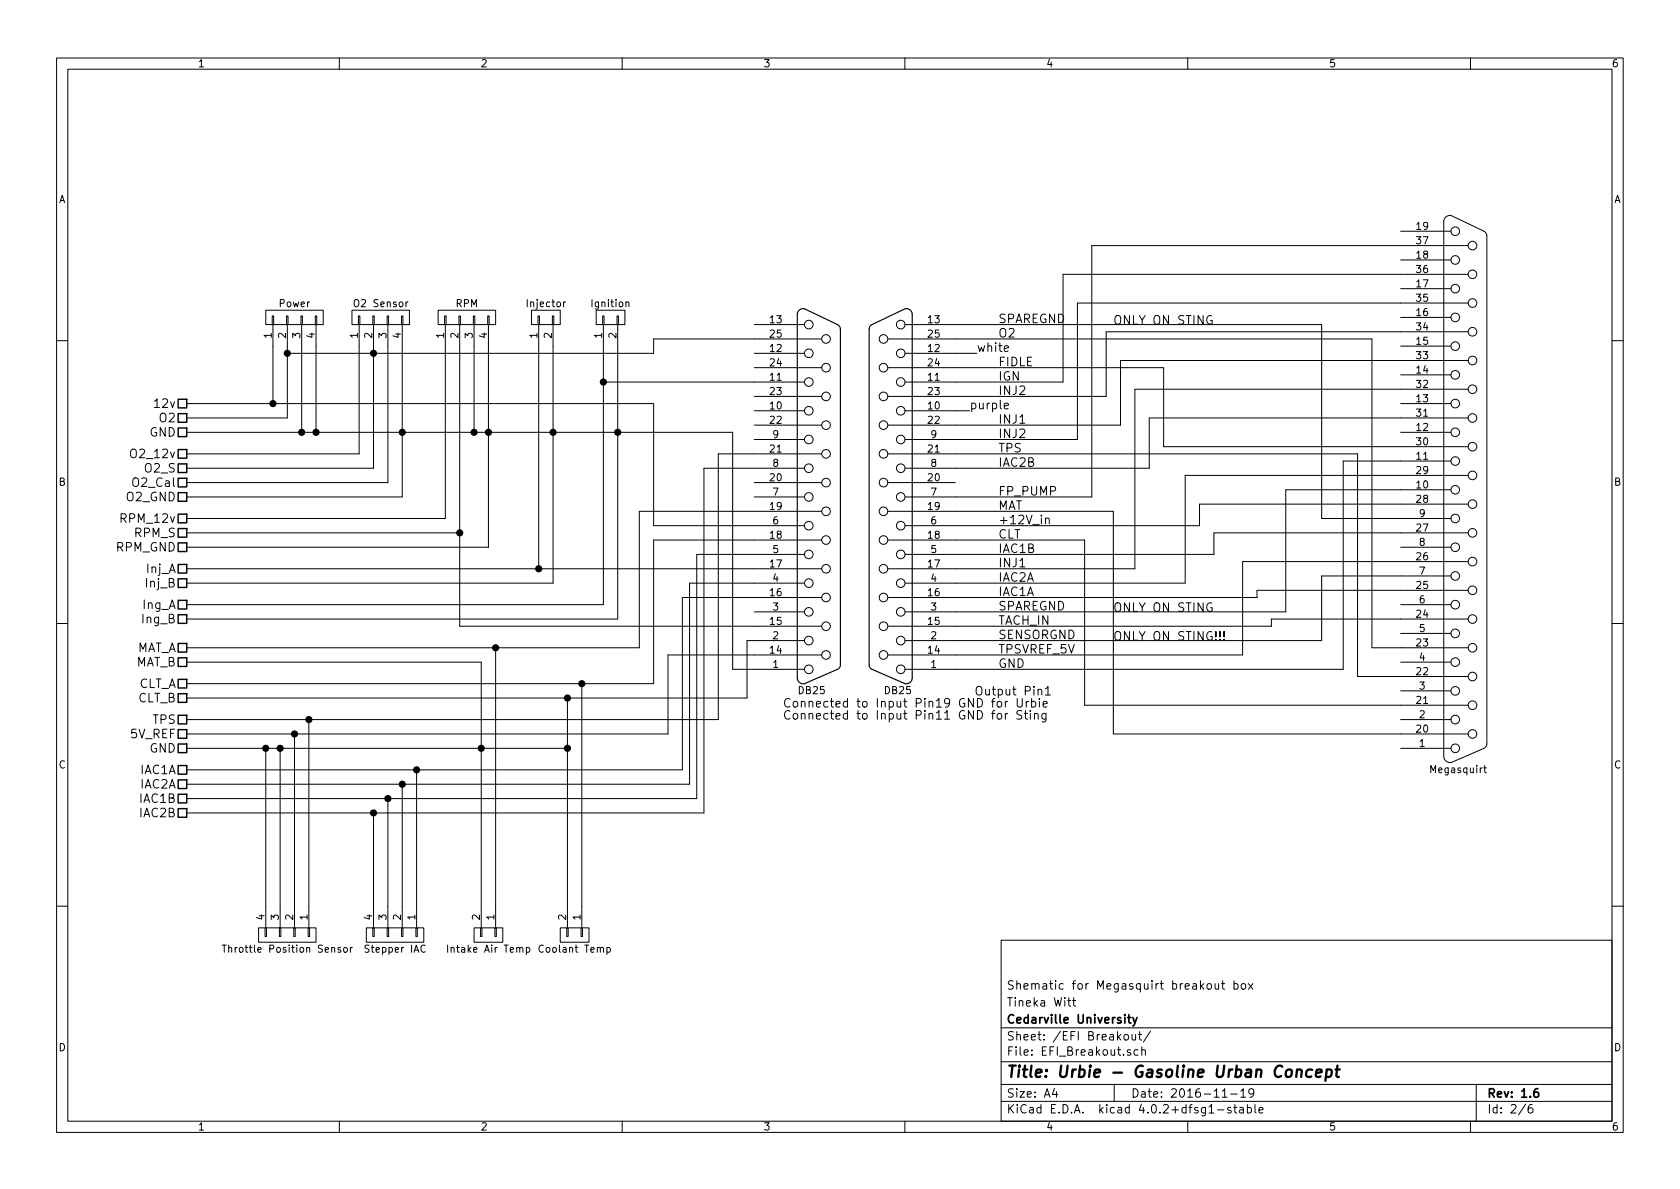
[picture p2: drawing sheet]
EESchema Schematic File Version 2
LIBS:UrbieSchematics-rescue
LIBS:power
LIBS:device
LIBS:transistors
LIBS:conn
LIBS:linear
LIBS:regul
LIBS:74xx
LIBS:cmos4000
LIBS:adc-dac
LIBS:memory
LIBS:xilinx
LIBS:microcontrollers
LIBS:dsp
LIBS:microchip
LIBS:analog_switches
LIBS:motorola
LIBS:texas
LIBS:intel
LIBS:audio
LIBS:interface
LIBS:digital-audio
LIBS:philips
LIBS:display
LIBS:cypress
LIBS:siliconi
LIBS:opto
LIBS:atmel
LIBS:contrib
LIBS:valves
LIBS:Supermileage
LIBS:UrbieSchematics-cache
EELAYER 25 0
EELAYER END
$Descr A4 11693 8268
encoding utf-8
Sheet 2 6
Title "Urbie - Gasoline Urban Concept"
Date "2016-11-19"
Rev "1.6"
Comp "Cedarville University"
Comment1 "Tineka Witt"
Comment2 "Shematic for Megasquirt breakout box"
Comment3 ""
Comment4 ""
$EndDescr
$Comp
L DB25 J?
U 1 1
P 5700 3450
F 0 "J?" H 5750 4800 50  0001 C CNN
F 1 "DB25" H 5650 2100 50  0000 C CNN
F 2 "Connect:DB25MC" H 5700 3450 50  0001 C CNN
F 3 "" H 5700 3450 50  0000 C CNN
	1    5700 3450
	1    0    0    -1  
$EndComp
Text HLabel 1300 2800 0    60   UnSpc ~ 0
12v
Text HLabel 1300 3000 0    60   UnSpc ~ 0
GND
Text HLabel 1300 2900 0    60   UnSpc ~ 0
O2
Text HLabel 1300 3950 0    60   UnSpc ~ 0
Inj_A
Text HLabel 1300 4050 0    60   UnSpc ~ 0
Inj_B
Text HLabel 1300 4200 0    60   UnSpc ~ 0
Ing_A
Text HLabel 1300 4300 0    60   UnSpc ~ 0
Ing_B
Text HLabel 1300 3600 0    60   UnSpc ~ 0
RPM_12v
Text HLabel 1300 3700 0    60   UnSpc ~ 0
RPM_S
Text HLabel 1300 3800 0    60   UnSpc ~ 0
RPM_GND
Text HLabel 1300 3150 0    60   UnSpc ~ 0
O2_12v
Text HLabel 1300 3250 0    60   UnSpc ~ 0
O2_S
$Comp
L CONN_01X04 P?
U 1 1
P 2650 2200
F 0 "P?" H 2650 2450 50  0001 C CNN
F 1 "O2 Sensor" V 2750 2200 50  0000 C CNN
F 2 "" H 2650 2200 50  0001 C CNN
F 3 "" H 2650 2200 50  0000 C CNN
	1    2650 2200
	0    -1   -1   0   
$EndComp
$Comp
L CONN_01X02 P?
U 1 1
P 3800 2200
F 0 "P?" H 3800 2350 50  0001 C CNN
F 1 "Injector" V 3900 2200 50  0000 C CNN
F 2 "" H 3800 2200 50  0001 C CNN
F 3 "" H 3800 2200 50  0000 C CNN
	1    3800 2200
	0    -1   -1   0   
$EndComp
$Comp
L CONN_01X02 P?
U 1 1
P 4250 2200
F 0 "P?" H 4250 2350 50  0001 C CNN
F 1 "Ignition" V 4350 2200 50  0000 C CNN
F 2 "" H 4250 2200 50  0001 C CNN
F 3 "" H 4250 2200 50  0000 C CNN
	1    4250 2200
	0    -1   -1   0   
$EndComp
$Comp
L CONN_01X04 P?
U 1 1
P 3250 2200
F 0 "P?" H 3250 2450 50  0001 C CNN
F 1 "RPM" V 3350 2200 50  0000 C CNN
F 2 "" H 3250 2200 50  0001 C CNN
F 3 "" H 3250 2200 50  0000 C CNN
	1    3250 2200
	0    -1   -1   0   
$EndComp
$Comp
L CONN_01X04 P?
U 1 1
P 2050 2200
F 0 "P?" H 2050 2450 50  0001 C CNN
F 1 "Power" V 2150 2200 50  0000 C CNN
F 2 "Supermileage:Molex-UltraFit-4p" H 2050 2200 50  0001 C CNN
F 3 "" H 2050 2200 50  0000 C CNN
	1    2050 2200
	0    -1   -1   0   
$EndComp
Text HLabel 1300 3350 0    60   UnSpc ~ 0
O2_Cal
Text HLabel 1300 3450 0    60   UnSpc ~ 0
O2_GND
$Comp
L DB25 J?
U 1 1
P 6200 3450
F 0 "J?" H 6250 4800 50  0001 C CNN
F 1 "DB25" H 6150 2100 50  0000 C CNN
F 2 "" H 6200 3450 50  0001 C CNN
F 3 "" H 6200 3450 50  0000 C CNN
	1    6200 3450
	-1   0    0    -1  
$EndComp
$Comp
L DB37 J?
U 1 1
P 10200 3400
F 0 "J?" H 10300 5300 50  0001 C CNN
F 1 "Megasquirt" H 10150 1450 50  0000 C CNN
F 2 "" H 10200 3400 50  0001 C CNN
F 3 "" H 10200 3400 50  0000 C CNN
	1    10200 3400
	1    0    0    -1  
$EndComp
Text Label 6950 4650 0    60   ~ 0
GND
Text Label 6950 4550 0    60   ~ 0
TPSVREF_5V
Text Label 6950 4350 0    60   ~ 0
TACH_IN
Text Label 6950 4150 0    60   ~ 0
IAC1A
Text Label 6950 3850 0    60   ~ 0
IAC1B
Text Label 6950 3650 0    60   ~ 0
+12V_in
Text Label 6950 3250 0    60   ~ 0
IAC2B
Text Label 6950 3450 0    60   ~ 0
FP_PUMP
Text Label 6950 3050 0    60   ~ 0
INJ2
Text Label 6950 2950 0    60   ~ 0
INJ1
Text Label 6950 4050 0    60   ~ 0
IAC2A
Text Label 6950 3950 0    60   ~ 0
INJ1
Text Label 6950 2750 0    60   ~ 0
INJ2
Text Label 6950 2650 0    60   ~ 0
IGN
Text Label 6950 2550 0    60   ~ 0
FIDLE
Text Label 6950 2350 0    60   ~ 0
O2
Text Label 6950 3150 0    60   ~ 0
TPS
Text Label 6950 3550 0    60   ~ 0
MAT
Text Label 6950 3750 0    60   ~ 0
CLT
Text Notes 5450 5000 0    60   ~ 0
                             Output Pin1\nConnected to Input Pin19 GND for Urbie\nConnected to Input Pin11 GND for Sting
Text Label 6950 4450 0    60   ~ 0
SENSORGND
Text Notes 7750 4450 0    60   ~ 0
ONLY ON STING!!!
Text Label 6950 2250 0    60   ~ 0
SPAREGND
Text Notes 7750 2250 0    60   ~ 0
ONLY ON STING
Text Label 6950 4250 0    60   ~ 0
SPAREGND
Text Notes 7750 4250 0    60   ~ 0
ONLY ON STING
Text Label 6800 2450 0    60   ~ 0
white
Text Label 6750 2850 0    60   ~ 0
purple
Text HLabel 1300 4500 0    60   UnSpc ~ 0
MAT_A
Text HLabel 1300 4600 0    60   UnSpc ~ 0
MAT_B
Text HLabel 1300 4750 0    60   UnSpc ~ 0
CLT_A
Text HLabel 1300 4850 0    60   UnSpc ~ 0
CLT_B
$Comp
L CONN_01X04 P?
U 1 1
P 2000 6500
F 0 "P?" H 2000 6750 50  0001 C CNN
F 1 "Throttle Position Sensor" V 2100 6500 50  0000 C CNN
F 2 "" H 2000 6500 50  0001 C CNN
F 3 "" H 2000 6500 50  0000 C CNN
	1    2000 6500
	0    1    1    0   
$EndComp
Text HLabel 1300 5000 0    60   UnSpc ~ 0
TPS
Text HLabel 1300 5100 0    60   UnSpc ~ 0
5V_REF
Text HLabel 1300 5200 0    60   UnSpc ~ 0
GND
$Comp
L CONN_01X04 P?
U 1 1
P 2750 6500
F 0 "P?" H 2750 6750 50  0001 C CNN
F 1 "Stepper IAC" V 2850 6500 50  0000 C CNN
F 2 "" H 2750 6500 50  0001 C CNN
F 3 "" H 2750 6500 50  0000 C CNN
	1    2750 6500
	0    1    1    0   
$EndComp
Text HLabel 1300 5350 0    60   UnSpc ~ 0
IAC1A
Text HLabel 1300 5450 0    60   UnSpc ~ 0
IAC2A
Text HLabel 1300 5550 0    60   UnSpc ~ 0
IAC1B
Text HLabel 1300 5650 0    60   UnSpc ~ 0
IAC2B
Wire Wire Line
	1300 3000 5100 3000
Connection ~ 2100 3000
Connection ~ 2200 3000
Wire Wire Line
	2200 3000 2200 2400
Wire Wire Line
	2100 3000 2100 2400
Wire Wire Line
	1300 3150 2500 3150
Wire Wire Line
	3400 3800 1300 3800
Wire Wire Line
	4300 4300 1300 4300
Wire Wire Line
	3850 4050 1300 4050
Wire Wire Line
	1300 2800 4550 2800
Wire Wire Line
	1300 3600 3100 3600
Wire Wire Line
	1900 2800 1900 2400
Wire Wire Line
	2000 2400 2000 2900
Wire Wire Line
	2500 3150 2500 2400
Wire Wire Line
	2600 3250 1300 3250
Wire Wire Line
	2600 2400 2600 3250
Wire Wire Line
	2700 3350 1300 3350
Wire Wire Line
	2700 2400 2700 3350
Wire Wire Line
	2800 2400 2800 3450
Wire Wire Line
	2800 3450 1300 3450
Wire Wire Line
	3400 2400 3400 3800
Wire Wire Line
	3300 3000 3300 2400
Wire Wire Line
	3100 3600 3100 2400
Wire Wire Line
	1300 3700 3200 3700
Wire Wire Line
	3200 2400 3200 4350
Wire Wire Line
	1300 3950 5250 3950
Wire Wire Line
	3750 2400 3750 3950
Wire Wire Line
	3850 2400 3850 4050
Wire Wire Line
	4200 4200 1300 4200
Wire Wire Line
	4200 2400 4200 4200
Wire Wire Line
	4300 2400 4300 4300
Wire Wire Line
	2000 2900 1300 2900
Connection ~ 3200 3700
Wire Wire Line
	6650 3450 7600 3450
Wire Wire Line
	7500 2100 9750 2100
Wire Wire Line
	9750 1700 7600 1700
Wire Wire Line
	7600 1700 7600 3450
Wire Wire Line
	6650 4650 9350 4650
Wire Wire Line
	7400 2650 6650 2650
Wire Wire Line
	7400 2650 7400 1900
Wire Wire Line
	7400 1900 9750 1900
Wire Wire Line
	6650 3050 7500 3050
Wire Wire Line
	7500 3050 7500 2100
Wire Wire Line
	9750 2300 7700 2300
Wire Wire Line
	7700 2300 7700 2750
Wire Wire Line
	7700 2750 6650 2750
Wire Wire Line
	6650 2950 7800 2950
Wire Wire Line
	7800 2950 7800 2500
Wire Wire Line
	7800 2500 9750 2500
Wire Wire Line
	6650 3950 7900 3950
Wire Wire Line
	7900 3950 7900 2700
Wire Wire Line
	7900 2700 9750 2700
Wire Wire Line
	6650 3250 8000 3250
Wire Wire Line
	8000 3250 8000 2900
Wire Wire Line
	8000 2900 9750 2900
Wire Wire Line
	6650 2550 8100 2550
Wire Wire Line
	8100 2550 8100 3100
Wire Wire Line
	8100 3100 9750 3100
Wire Wire Line
	6650 4050 8250 4050
Wire Wire Line
	8250 4050 8250 3300
Wire Wire Line
	8250 3300 9750 3300
Wire Wire Line
	6650 3650 8350 3650
Wire Wire Line
	8350 3650 8350 3500
Wire Wire Line
	8350 3500 9750 3500
Wire Wire Line
	6650 3850 8450 3850
Wire Wire Line
	8450 3850 8450 3700
Wire Wire Line
	8450 3700 9750 3700
Wire Wire Line
	6650 4550 8650 4550
Wire Wire Line
	8650 4550 8650 3900
Wire Wire Line
	8650 3900 9750 3900
Wire Wire Line
	6650 4150 8750 4150
Wire Wire Line
	8750 4150 8750 4100
Wire Wire Line
	8750 4100 9750 4100
Wire Wire Line
	6650 4350 8850 4350
Wire Wire Line
	8850 4350 8850 4300
Wire Wire Line
	8850 4300 9750 4300
Wire Wire Line
	6650 2350 9550 2350
Wire Wire Line
	9550 2350 9550 4500
Wire Wire Line
	9550 4500 9750 4500
Wire Wire Line
	2000 2450 4550 2450
Connection ~ 2000 2450
Connection ~ 1900 2800
Wire Wire Line
	6650 3150 9450 3150
Wire Wire Line
	9450 3150 9450 4700
Wire Wire Line
	9450 4700 9750 4700
Wire Wire Line
	9750 5100 7750 5100
Wire Wire Line
	6650 3550 7750 3550
Wire Wire Line
	7750 3550 7750 5100
Wire Wire Line
	6650 3750 7550 3750
Wire Wire Line
	7550 3750 7550 4900
Wire Wire Line
	7550 4900 9750 4900
Wire Wire Line
	6650 4450 9200 4450
Wire Wire Line
	9200 4450 9200 4000
Wire Wire Line
	9200 4000 9750 4000
Wire Wire Line
	6650 2250 9200 2250
Wire Wire Line
	9200 2250 9200 3600
Wire Wire Line
	9200 3600 9750 3600
Wire Wire Line
	6650 4250 8950 4250
Wire Wire Line
	8950 4250 8950 3400
Wire Wire Line
	8950 3400 9750 3400
Wire Wire Line
	9350 4650 9350 3200
Wire Wire Line
	9350 3200 9750 3200
Wire Wire Line
	6650 2850 6750 2850
Wire Wire Line
	6800 2450 6650 2450
Wire Wire Line
	1300 4500 4450 4500
Wire Wire Line
	1300 4750 4550 4750
Wire Wire Line
	5000 3150 5250 3150
Wire Wire Line
	5000 5000 5000 3150
Wire Wire Line
	1300 5000 5000 5000
Wire Wire Line
	4650 5100 4650 4550
Wire Wire Line
	1300 5100 4650 5100
Wire Wire Line
	2150 5000 2150 6300
Connection ~ 2150 5000
Wire Wire Line
	2050 6300 2050 5100
Connection ~ 2050 5100
Wire Wire Line
	2900 6300 2900 5350
Wire Wire Line
	1300 5350 4750 5350
Wire Wire Line
	2800 6300 2800 5450
Wire Wire Line
	1300 5450 4800 5450
Wire Wire Line
	2700 6300 2700 5550
Wire Wire Line
	1300 5550 4850 5550
Wire Wire Line
	2600 6300 2600 5650
Wire Wire Line
	1300 5650 4900 5650
Wire Wire Line
	5250 4150 4750 4150
Wire Wire Line
	4750 4150 4750 5350
Connection ~ 2900 5350
Wire Wire Line
	5250 4050 4800 4050
Wire Wire Line
	4800 4050 4800 5450
Connection ~ 2800 5450
Wire Wire Line
	5250 3850 4850 3850
Wire Wire Line
	4850 3850 4850 5550
Connection ~ 2700 5550
Wire Wire Line
	5250 3250 4900 3250
Wire Wire Line
	4900 3250 4900 5650
Connection ~ 2600 5650
Wire Wire Line
	5250 2350 4550 2350
Wire Wire Line
	4550 2350 4550 2450
Wire Wire Line
	5250 3650 4550 3650
Wire Wire Line
	4550 3650 4550 2800
Wire Wire Line
	5250 4450 5200 4450
Wire Wire Line
	5200 4850 5200 4450
Wire Wire Line
	1300 4600 3350 4600
Wire Wire Line
	1300 4850 5200 4850
Wire Wire Line
	5250 3750 4550 3750
Wire Wire Line
	4550 3750 4550 4750
Wire Wire Line
	5250 3550 4450 3550
Wire Wire Line
	4450 3550 4450 4500
Wire Wire Line
	1300 5200 3950 5200
Wire Wire Line
	3200 4350 5250 4350
Connection ~ 3400 3000
Connection ~ 3850 3000
Connection ~ 4300 3000
Connection ~ 3300 3000
Wire Wire Line
	4200 2650 5250 2650
$Comp
L CONN_01X02 P?
U 1 1
P 3400 6500
F 0 "P?" H 3400 6650 50  0001 C CNN
F 1 "Intake Air Temp" V 3500 6500 50  0000 C CNN
F 2 "" H 3400 6500 50  0001 C CNN
F 3 "" H 3400 6500 50  0000 C CNN
	1    3400 6500
	0    1    1    0   
$EndComp
$Comp
L CONN_01X02 P?
U 1 1
P 4000 6500
F 0 "P?" H 4000 6650 50  0001 C CNN
F 1 "Coolant Temp" V 4100 6500 50  0000 C CNN
F 2 "" H 4000 6500 50  0001 C CNN
F 3 "" H 4000 6500 50  0000 C CNN
	1    4000 6500
	0    1    1    0   
$EndComp
Wire Wire Line
	4050 6300 4050 4750
Connection ~ 4050 4750
Wire Wire Line
	3950 4850 3950 6300
Connection ~ 3950 4850
Wire Wire Line
	3450 6300 3450 4500
Connection ~ 3450 4500
Wire Wire Line
	3350 4600 3350 6300
Wire Wire Line
	1950 5200 1950 6300
Connection ~ 1950 5200
Wire Wire Line
	1850 6300 1850 5200
Connection ~ 1850 5200
Wire Wire Line
	4650 4550 5250 4550
Wire Wire Line
	5100 4650 5250 4650
Connection ~ 4200 2650
Connection ~ 2600 2450
Connection ~ 2800 3000
Wire Wire Line
	5100 3000 5100 4650
Connection ~ 3750 3950
Connection ~ 3350 5200
Connection ~ 3950 5200
$EndSCHEMATC
